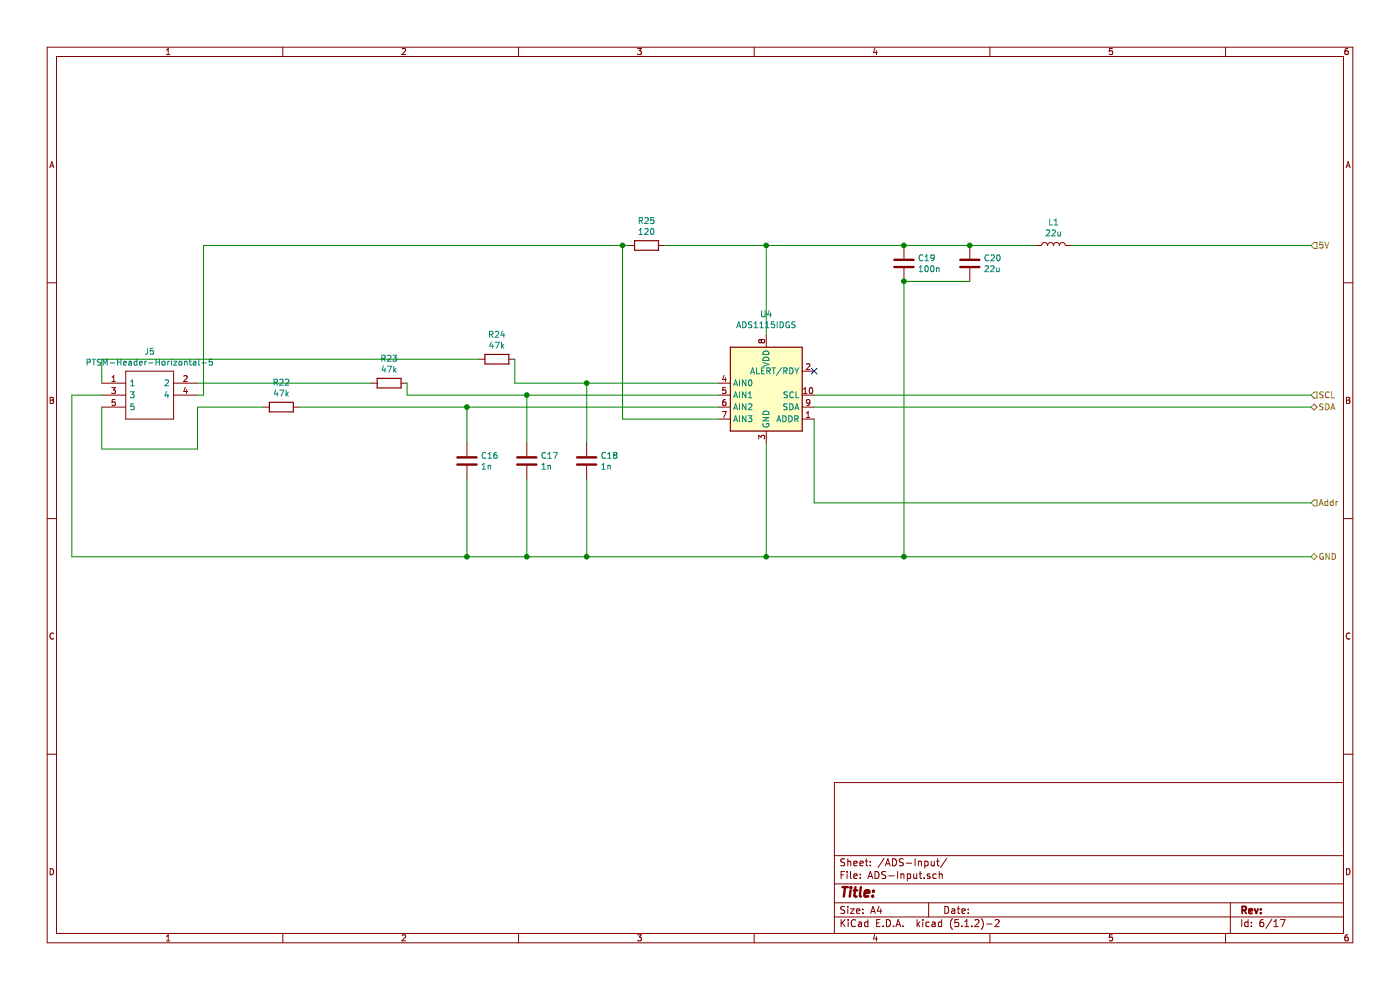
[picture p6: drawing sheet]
EESchema Schematic File Version 4
LIBS:mainPCB-cache
EELAYER 29 0
EELAYER END
$Descr A4 11693 8268
encoding utf-8
Sheet 6 17
Title ""
Date ""
Rev ""
Comp ""
Comment1 ""
Comment2 ""
Comment3 ""
Comment4 ""
$EndDescr
Text HLabel 10950 4650 2    50   BiDi ~ 0
GND
Text HLabel 10950 3400 2    50   BiDi ~ 0
SDA
Text HLabel 10950 3300 2    50   Input ~ 0
SCL
Text HLabel 10950 2050 2    50   Input ~ 0
5V
Wire Wire Line
	6400 3700 6400 4650
Wire Wire Line
	6400 4650 7550 4650
Text HLabel 10950 4200 2    50   Input ~ 0
Addr
Wire Wire Line
	6800 4200 6800 3500
$Comp
L Device:C C19
U 1 1
P 7550 2200
F 0 "C19" H 7665 2246 50  0000 L CNN
F 1 "100n" H 7665 2155 50  0000 L CNN
F 2 "Capacitor_SMD:C_0805_2012Metric" H 7588 2050 50  0001 C CNN
F 3 "~" H 7550 2200 50  0001 C CNN
	1    7550 2200
	1    0    0    -1  
$EndComp
Wire Wire Line
	6400 2050 6400 2800
Wire Wire Line
	7550 2350 7550 4650
$Comp
L Analog_ADC:ADS1115IDGS U4
U 1 1
P 6400 3300
F 0 "U4" H 6400 3978 50  0000 C CNN
F 1 "ADS1115IDGS" H 6400 3887 50  0000 C CNN
F 2 "Package_SO:MSOP-10_3x3mm_P0.5mm" H 6400 2800 50  0001 C CNN
F 3 "http://www.ti.com/lit/ds/symlink/ads1113.pdf" H 6350 2400 50  0001 C CNN
	1    6400 3300
	1    0    0    -1  
$EndComp
NoConn ~ 6800 3100
$Comp
L Device:R R24
U 1 1
P 4150 3000
F 0 "R24" V 3943 3000 50  0000 C CNN
F 1 "47k" V 4034 3000 50  0000 C CNN
F 2 "Resistor_SMD:R_0805_2012Metric" V 4080 3000 50  0001 C CNN
F 3 "~" H 4150 3000 50  0001 C CNN
	1    4150 3000
	0    1    1    0   
$EndComp
$Comp
L Device:R R23
U 1 1
P 3250 3200
F 0 "R23" V 3043 3200 50  0000 C CNN
F 1 "47k" V 3134 3200 50  0000 C CNN
F 2 "Resistor_SMD:R_0805_2012Metric" V 3180 3200 50  0001 C CNN
F 3 "~" H 3250 3200 50  0001 C CNN
	1    3250 3200
	0    1    1    0   
$EndComp
$Comp
L Device:C C17
U 1 1
P 4400 3850
F 0 "C17" H 4515 3896 50  0000 L CNN
F 1 "1n" H 4515 3805 50  0000 L CNN
F 2 "Capacitor_SMD:C_0805_2012Metric" H 4438 3700 50  0001 C CNN
F 3 "~" H 4400 3850 50  0001 C CNN
	1    4400 3850
	1    0    0    -1  
$EndComp
$Comp
L Device:C C18
U 1 1
P 4900 3850
F 0 "C18" H 5015 3896 50  0000 L CNN
F 1 "1n" H 5015 3805 50  0000 L CNN
F 2 "Capacitor_SMD:C_0805_2012Metric" H 4938 3700 50  0001 C CNN
F 3 "~" H 4900 3850 50  0001 C CNN
	1    4900 3850
	1    0    0    -1  
$EndComp
Wire Wire Line
	4400 4650 4400 4000
Connection ~ 6400 4650
Wire Wire Line
	4900 4000 4900 4650
Wire Wire Line
	4400 4650 4900 4650
Connection ~ 4900 4650
Wire Wire Line
	6400 2050 7550 2050
Wire Wire Line
	7550 2050 8100 2050
Connection ~ 7550 2050
$Comp
L Device:C C20
U 1 1
P 8100 2200
F 0 "C20" H 8215 2246 50  0000 L CNN
F 1 "22u" H 8215 2155 50  0000 L CNN
F 2 "Capacitor_SMD:C_0805_2012Metric" H 8138 2050 50  0001 C CNN
F 3 "~" H 8100 2200 50  0001 C CNN
	1    8100 2200
	1    0    0    -1  
$EndComp
Wire Wire Line
	8100 2350 7550 2350
Connection ~ 7550 2350
$Comp
L Device:L L1
U 1 1
P 8800 2050
F 0 "L1" V 8990 2050 50  0000 C CNN
F 1 "22u" V 8899 2050 50  0000 C CNN
F 2 "Inductor_SMD:L_0805_2012Metric" H 8800 2050 50  0001 C CNN
F 3 "~" H 8800 2050 50  0001 C CNN
	1    8800 2050
	0    -1   -1   0   
$EndComp
Wire Wire Line
	8100 2050 8650 2050
Connection ~ 8100 2050
Wire Wire Line
	8950 2050 10950 2050
Wire Wire Line
	6800 3300 10950 3300
Wire Wire Line
	6800 3400 10950 3400
Wire Wire Line
	6800 4200 10950 4200
$Comp
L Device:R R25
U 1 1
P 5400 2050
F 0 "R25" V 5193 2050 50  0000 C CNN
F 1 "120" V 5284 2050 50  0000 C CNN
F 2 "Resistor_SMD:R_0805_2012Metric" V 5330 2050 50  0001 C CNN
F 3 "~" H 5400 2050 50  0001 C CNN
	1    5400 2050
	0    1    1    0   
$EndComp
Wire Wire Line
	6400 2050 5550 2050
Connection ~ 6400 2050
Connection ~ 4400 4650
Wire Wire Line
	7550 4650 10950 4650
Connection ~ 7550 4650
Wire Wire Line
	4900 4650 6400 4650
$Comp
L Device:C C16
U 1 1
P 3900 3850
F 0 "C16" H 4015 3896 50  0000 L CNN
F 1 "1n" H 4015 3805 50  0000 L CNN
F 2 "Capacitor_SMD:C_0805_2012Metric" H 3938 3700 50  0001 C CNN
F 3 "~" H 3900 3850 50  0001 C CNN
	1    3900 3850
	1    0    0    -1  
$EndComp
$Comp
L Device:R R22
U 1 1
P 2350 3400
F 0 "R22" V 2143 3400 50  0000 C CNN
F 1 "47k" V 2234 3400 50  0000 C CNN
F 2 "Resistor_SMD:R_0805_2012Metric" V 2280 3400 50  0001 C CNN
F 3 "~" H 2350 3400 50  0001 C CNN
	1    2350 3400
	0    1    1    0   
$EndComp
Wire Wire Line
	5200 2050 5200 3500
Wire Wire Line
	5200 3500 6000 3500
Connection ~ 5200 2050
Wire Wire Line
	5200 2050 5250 2050
Wire Wire Line
	6000 3400 3900 3400
Wire Wire Line
	6000 3300 4400 3300
Wire Wire Line
	3400 3300 3400 3200
Wire Wire Line
	4300 3000 4300 3200
Wire Wire Line
	4300 3200 4900 3200
Wire Wire Line
	3900 4000 3900 4650
Connection ~ 3900 4650
Wire Wire Line
	3900 4650 4400 4650
Wire Wire Line
	3900 3700 3900 3400
Connection ~ 3900 3400
Wire Wire Line
	3900 3400 2500 3400
Wire Wire Line
	4400 3700 4400 3300
Connection ~ 4400 3300
Wire Wire Line
	4400 3300 3400 3300
Wire Wire Line
	4900 3700 4900 3200
Connection ~ 4900 3200
Wire Wire Line
	4900 3200 6000 3200
$Comp
L mainPCB-rescue:PTSM-Header-Horizontal-5-Connector_own J5
U 1 1
P 1250 3300
F 0 "J5" H 1250 3665 50  0000 C CNN
F 1 "PTSM-Header-Horizontal-5" H 1250 3574 50  0000 C CNN
F 2 "Connector_own:1814870" H 750 2800 50  0001 L CNN
F 3 "https://media.digikey.com/pdf/Data%20Sheets/Phoenix%20Contact%20PDFs/1814870.pdf" H 750 3000 50  0001 L CNN
F 4 "Phoenix Contact PTSM Series, 2.5mm Pitch 5 Way 1 Row Right Angle PCB Terminal Block, Solder Termination, 6A" H 750 2900 50  0001 L CNN "Description"
F 5 "5" H 750 2300 50  0001 L CNN "Height"
F 6 "651-1814870" H 750 2700 50  0001 L CNN "Mouser Part Number"
F 7 "https://www.mouser.com/Search/Refine.aspx?Keyword=651-1814870" H 750 2400 50  0001 L CNN "Mouser Price/Stock"
F 8 "Phoenix Contact" H 750 2600 50  0001 L CNN "Manufacturer_Name"
F 9 "1814870" H 750 2500 50  0001 L CNN "Manufacturer_Part_Number"
	1    1250 3300
	1    0    0    -1  
$EndComp
Wire Wire Line
	850  3000 850  3200
Wire Wire Line
	1650 3200 3100 3200
Wire Wire Line
	600  4650 600  3300
Wire Wire Line
	600  3300 850  3300
Wire Wire Line
	600  4650 3900 4650
Wire Wire Line
	1700 2050 1700 3300
Wire Wire Line
	1700 3300 1650 3300
Wire Wire Line
	2200 3400 1650 3400
Wire Wire Line
	1650 3400 1650 3750
Wire Wire Line
	1650 3750 850  3750
Wire Wire Line
	850  3750 850  3400
Wire Wire Line
	1700 2050 5200 2050
Wire Wire Line
	850  3000 4000 3000
$EndSCHEMATC
